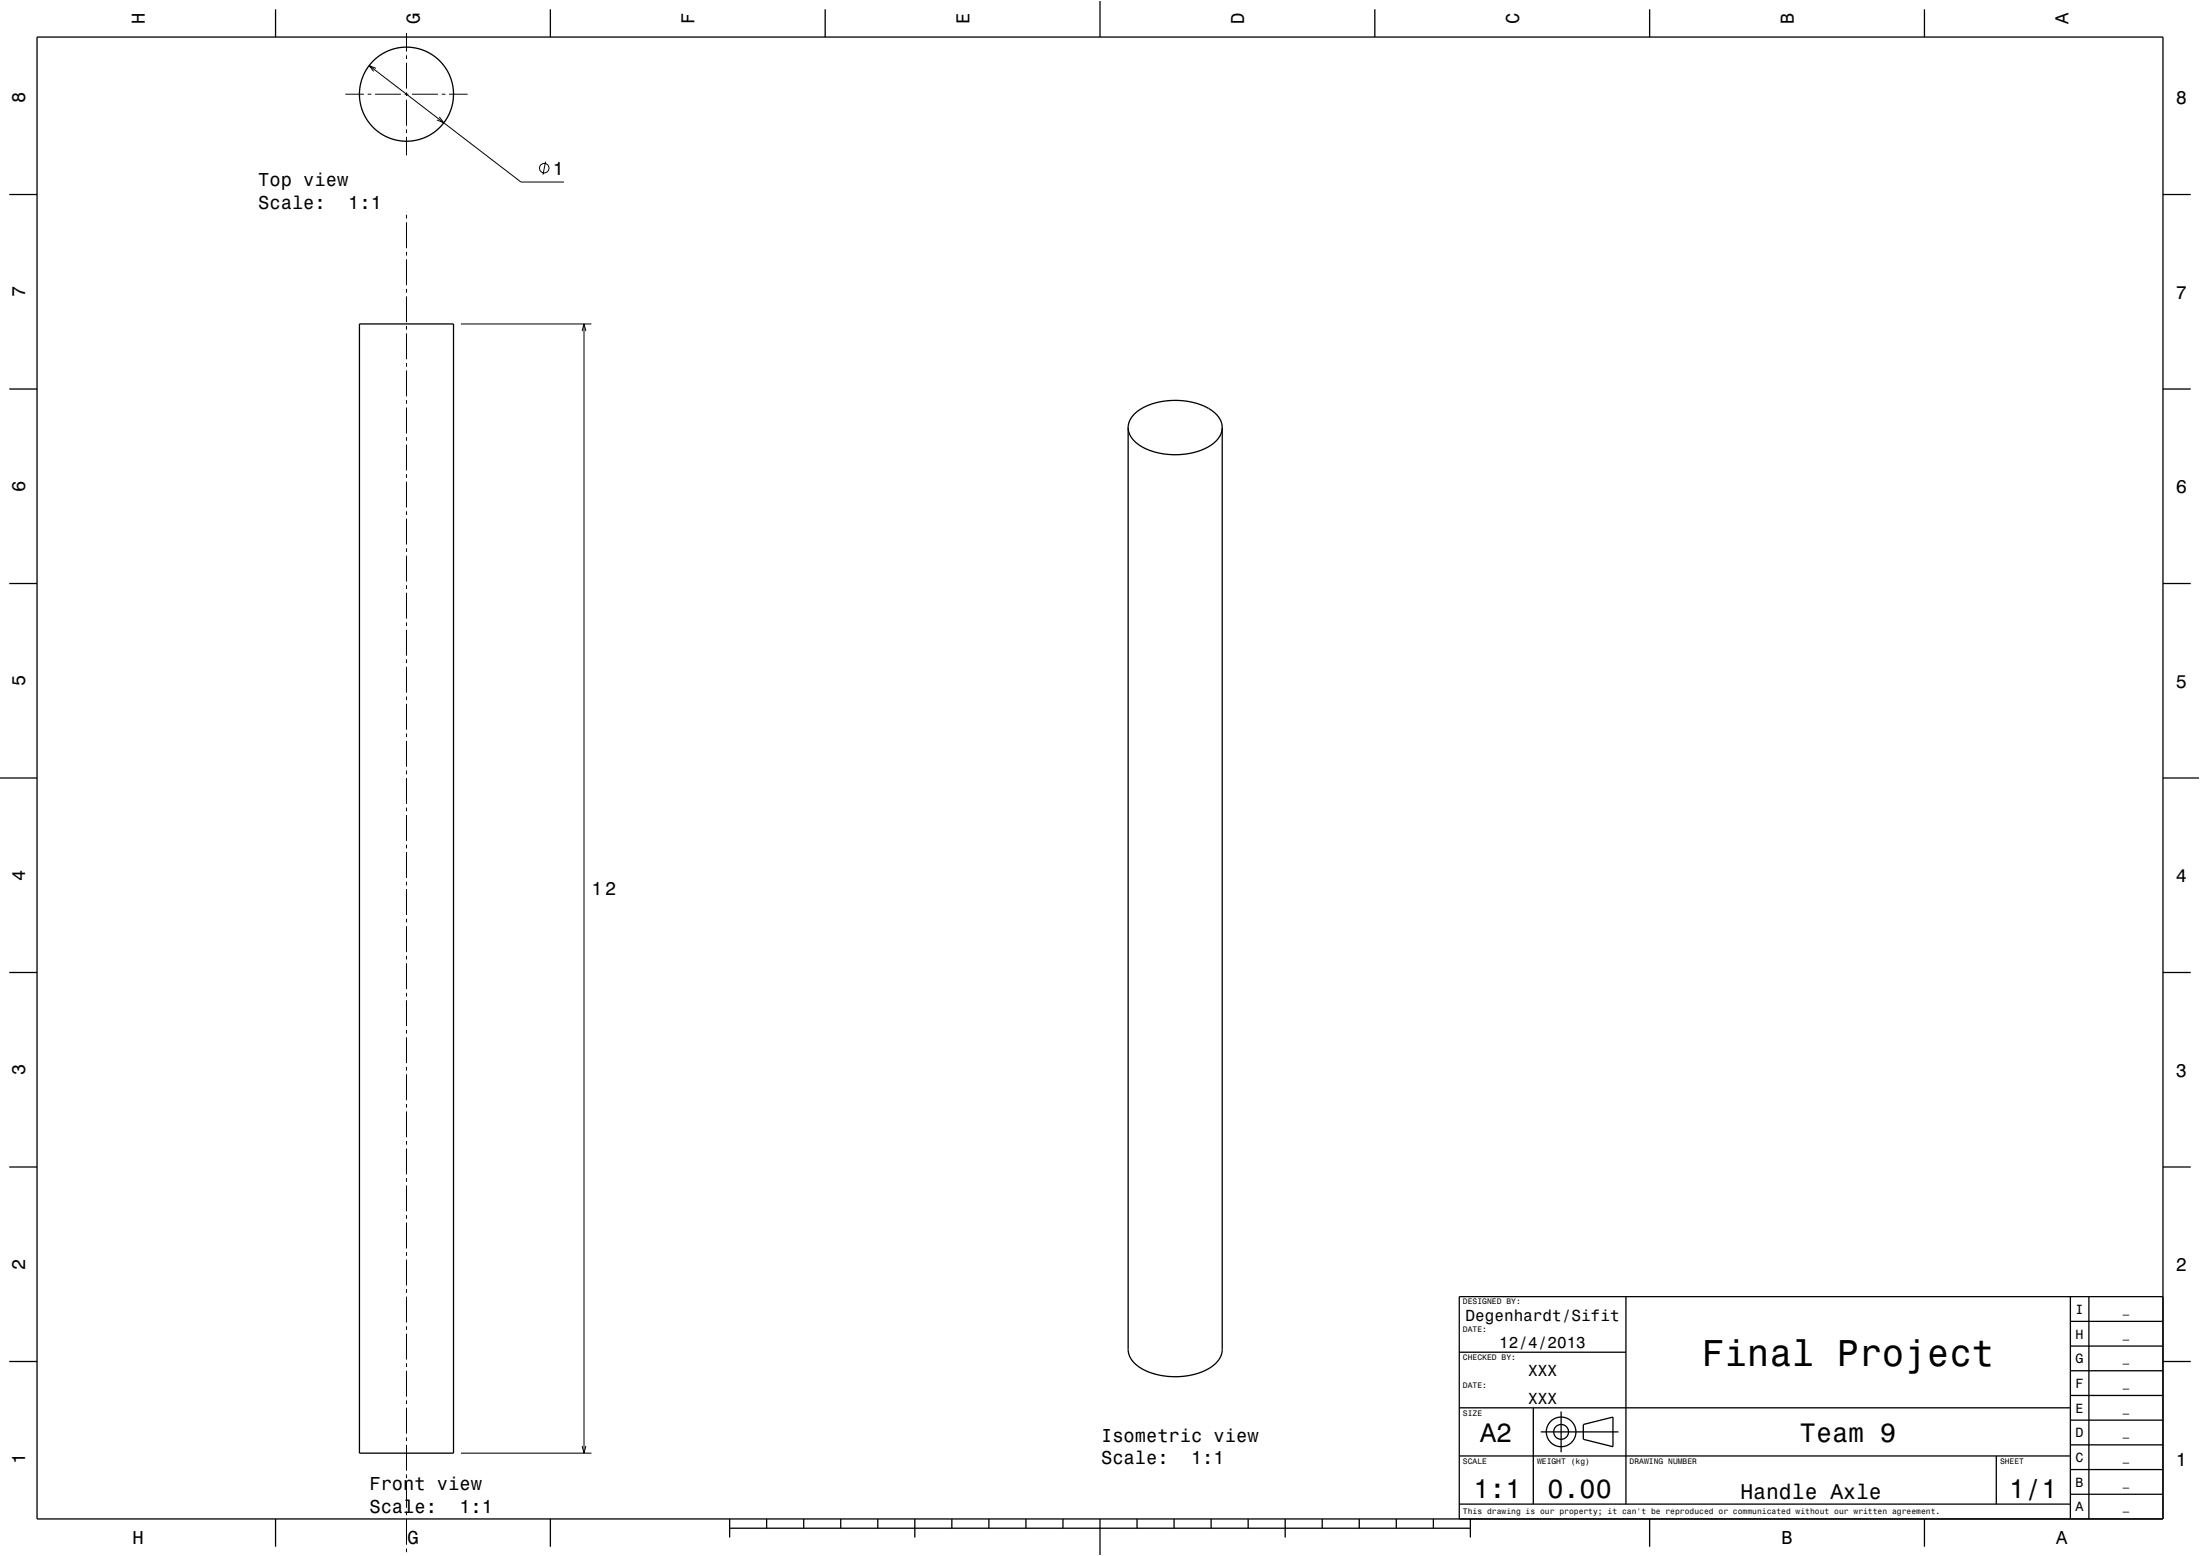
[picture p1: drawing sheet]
<svg xmlns="http://www.w3.org/2000/svg" width="594mm" height="420mm" viewBox="0 0 594 420" stroke-linecap="round" stroke-linejoin="round" font-family="sans-serif">
<g fill="none" stroke="#000" stroke-width=".27">
<path d="M99.7 17.7l41 31.4h11.6M101.5 18.5l-1.8-.8 1.2 1.6M109.7 8.9v5M109.7 14.9v1M109.7 16.9v7M93.2 25.4h5M99.3 25.4h.9M101.3 25.4h6.9M109.2 25.4h1.1M109.7 24.9v1M109.7 26.9v7M109.7 34.9v1"/>
<path d="M109.7 36.9v5M111.2 25.4h7M118.6 31.6l1.2 1.6-1.8-.8M119.2 25.4h1M121.2 25.4h5.1M109.7 57h.1M109.7 58v1M109.7 60v7M147.3 43.6l-.7 3.5M109.7 68v1M109.7 70v7M109.7 78v1"/>
<path d="M109.7 80v7M109.7 88v1M109.7 90v7M109.7 98v1M109.7 100v7M124.4 87.4h35.3M157.2 89.4l.5-2 .5 2M157.7 87.4v304.8M109.7 108v1M109.7 110v7M109.7 118v1M109.7 120v7"/>
<path d="M109.7 128v1M109.7 130v7M109.7 138v1M109.7 140v7M109.7 148v1M109.7 150v7M109.7 158v1M109.7 160v7M109.7 168v1M109.7 170v7M109.7 178v1M109.7 180v7"/>
<path d="M109.7 188v1M109.7 190v7M109.7 198v1M109.7 200v7M109.7 208v1M109.7 210v7M109.7 218v1M109.7 220v7M109.7 228v1M109.7 230v7M109.7 238v1M109.7 240v7"/>
<path d="M109.7 248v1M109.7 250v7M109.7 258v1M109.7 260v7M109.7 268v1M109.7 270v7M109.7 278v1M109.7 280v7M109.7 288v1M109.7 290v7M109.7 298v1M109.7 300v7"/>
<path d="M109.7 308v1M109.7 310v7M109.7 318v1M109.7 320v7M109.7 328v1M109.7 330v7M109.7 338v1M109.7 340v7M109.7 348v1M109.7 350v7M109.7 358v1M109.7 360v7"/>
<path d="M109.7 368v1M109.7 370v7M109.7 378v1M109.7 380v7M109.7 388v1M109.7 390v7M109.7 398v1M109.7 400v7M124.4 392.2h35.3M157.2 390.3l.5 1.9 .5-1.9M109.7 408v1M109.7 410v7"/>
<path d="M109.7 418v1M109.7 420h.1"/>
<circle cx="147" cy="45.4" r="1.28"/>
</g>
<g fill="none" stroke="#000" stroke-width=".35">
<path d="M10 10h574v400h-574zM74.4 2.5v7.5M148.6 2.5v7.5M222.8 2.5v7.5M297 0v10M371.2 2.5v7.5M445.4 2.5v7.5M519.6 2.5v7.5M2.5 52.5h7.5M584 52.5h7.5M97 87.4h25.4v304.8h-25.4zM2.5 105h7.5"/>
<path d="M304.6 115.4v249.2l.4 1.4 .8 1.4 1.1 1.1 1.6 1.1 1.8 .8 2.2 .7 4.6 .5 4.7-.5 2.2-.6 2-.9 1.6-1 1.3-1.3 .7-1.2 .4-1.6v-249.1M304.6 115.4l.2 1.4 .8 1.4 1.2 1.3 1.5 1.1 2 .9 2.2 .7 2.6 .4 2.3 .1 2.4-.1 2.4-.4 2-.6 2-.9 1.6-1.1 1.2-1.3 .7-1.4 .3-1.5M304.6 115.4l.2-1.4 .7-1.4 1.2-1.2 1.6-1.2 1.7-.8 2.2-.7 2.3-.5 2.5-.1 4.7 .4 2.2 .7 2.2 .9 1.6 1.1 1.2 1.3 .8 1.3 .3 1.6M584 105h7.5M2.5 157.5h7.5M584 157.5h7.5M0 210h10M584 210h10M2.5 262.5h7.5M584 262.5h7.5M2.5 315h7.5M584 315h7.5"/>
<path d="M439 350v56M559 356.7h25M559 350v60M564 350v60M584 350h-190v60M2.5 367.5h7.5M394 365h45M559 376.7h25M559 370h25M559 363.3h25M584 367.5h7.5M394 393h165"/>
<path d="M394 380h165M414 380v26M416 386.5h21M421.5 381v11M427.5 384.5l8-2v8l-8-2zM539 393v13M559 396.7h25M559 390h25M559 383.3h25M74.4 410v7.5M148.6 410v7.5M197 412.5h200"/>
<path d="M197 410v5M207 410v2.5M217 410v2.5M227 410v2.5M237 410v2.5M247 410v5M257 410v2.5M267 410v2.5M277 410v2.5M287 410v2.5M297 410v10M307 410v2.5"/>
<path d="M317 410v2.5M327 410v2.5M337 410v2.5M347 410v5M357 410v2.5M367 410v2.5M377 410v2.5M387 410v2.5M394 406h165M397 410v5M445.4 410v7.5M519.6 410v7.5"/>
<path d="M559 403.3h25"/>
<circle cx="109.7" cy="25.4" r="12.7"/>
<circle cx="421.5" cy="386.5" r="2"/>
<circle cx="421.5" cy="386.5" r="4"/>
</g>
<path d="M0 0h594v420h-594" fill="none" stroke="#fff" stroke-width=".27"/>
<text font-size="10.1" x="459.5" y="368.7">Final Project</text>
<g font-size="7.2">
<text x="399.7" y="389.3">A2</text>
<text x="486" y="389.1">Team 9</text>
<text x="397.8" y="404.3">1:1</text>
<text x="417.8" y="404.3">0.00</text>
<text x="542.5" y="404.3">1/1</text>
</g>
<text font-size="5.8" x="469.9" y="404.6">Handle Axle</text>
<g font-size="5">
<text x="39.1" y="6.5" transform="rotate(-90 39.1 6.5)">H</text>
<text x="113.3" y="6.5" transform="rotate(-90 113.3 6.5)">G</text>
<text x="187.5" y="6.5" transform="rotate(-90 187.5 6.5)">F</text>
<text x="261.7" y="6.5" transform="rotate(-90 261.7 6.5)">E</text>
<text x="335.9" y="6.5" transform="rotate(-90 335.9 6.5)">D</text>
<text x="410.1" y="6.5" transform="rotate(-90 410.1 6.5)">C</text>
<text x="484.3" y="6.5" transform="rotate(-90 484.3 6.5)">B</text>
<text x="558.5" y="6.5" transform="rotate(-90 558.5 6.5)">A</text>
<text x="6.8" y="27.8" transform="rotate(-90 6.8 27.8)">8</text>
<text x="587.5" y="28.1">8</text>
<text x="149.2" y="47.1">1</text>
<text x="69.7" y="50.3">Top view</text>
<text x="69.7" y="56.3">Scale:</text>
<text x="94" y="56.3">1:1</text>
<text x="6.8" y="80.3" transform="rotate(-90 6.8 80.3)">7</text>
<text x="587.5" y="80.6">7</text>
<text x="6.8" y="132.8" transform="rotate(-90 6.8 132.8)">6</text>
<text x="587.5" y="133.1">6</text>
<text x="6.8" y="185.3" transform="rotate(-90 6.8 185.3)">5</text>
<text x="587.5" y="185.6">5</text>
<text x="6.8" y="237.8" transform="rotate(-90 6.8 237.8)">4</text>
<text x="587.5" y="238.1">4</text>
<text x="159.7" y="241.6">12</text>
<text x="6.8" y="290.3" transform="rotate(-90 6.8 290.3)">3</text>
<text x="587.5" y="290.6">3</text>
<text x="6.8" y="342.8" transform="rotate(-90 6.8 342.8)">2</text>
<text x="587.5" y="343.1">2</text>
<text x="297.3" y="389.1">Isometric view</text>
<text x="6.8" y="395.3" transform="rotate(-90 6.8 395.3)">1</text>
<text x="297.3" y="395.2">Scale:</text>
<text x="321.6" y="395.2">1:1</text>
<text x="587.5" y="395.6">1</text>
<text x="99.7" y="402.3">Front view</text>
<text x="99.7" y="408.3">Scale:</text>
<text x="124" y="408.3">1:1</text>
<text x="35.8" y="416.8">H</text>
<text x="110" y="416.8">G</text>
<text x="481" y="416.8">B</text>
<text x="555.2" y="416.8">A</text>
</g>
<g font-size="4.3">
<text x="395.7" y="356.5">Degenhardt/Sifit</text>
<text x="404.8" y="364">12/4/2013</text>
<text x="412.6" y="371.5">XXX</text>
<text x="412.6" y="379">XXX</text>
</g>
<g font-size="3.6">
<text x="560.4" y="354.6">I</text>
<text x="560.4" y="361.3">H</text>
<text x="560.4" y="368">G</text>
<text x="560.4" y="374.6">F</text>
<text x="560.4" y="381.3">E</text>
<text x="560.4" y="388">D</text>
<text x="560.4" y="394.6">C</text>
<text x="560.4" y="401.3">B</text>
<text x="560.4" y="408">A</text>
</g>
<g font-size="2.9">
<text x="573.1" y="354.4">_</text>
<text x="573.1" y="361.1">_</text>
<text x="573.1" y="367.7">_</text>
<text x="573.1" y="374.4">_</text>
<text x="573.1" y="381">_</text>
<text x="573.1" y="387.7">_</text>
<text x="573.1" y="394.4">_</text>
<text x="573.1" y="401.1">_</text>
<text x="573.1" y="407.7">_</text>
</g>
<g font-size="2.2">
<text x="395" y="352.1">DESIGNED BY:</text>
<text x="395" y="359.6">DATE:</text>
<text x="395" y="367.1">CHECKED BY:</text>
<text x="395" y="374.6">DATE:</text>
<text x="395" y="382.1">SIZE</text>
<text x="395" y="395.1">SCALE</text>
<text x="415" y="395.1">WEIGHT (kg)</text>
<text x="440" y="395.1">DRAWING NUMBER</text>
<text x="540" y="395.1">SHEET</text>
<text x="395" y="408.8">This drawing is our property; it can't be reproduced or communicated without our written agreement.</text>
</g>
</svg>
